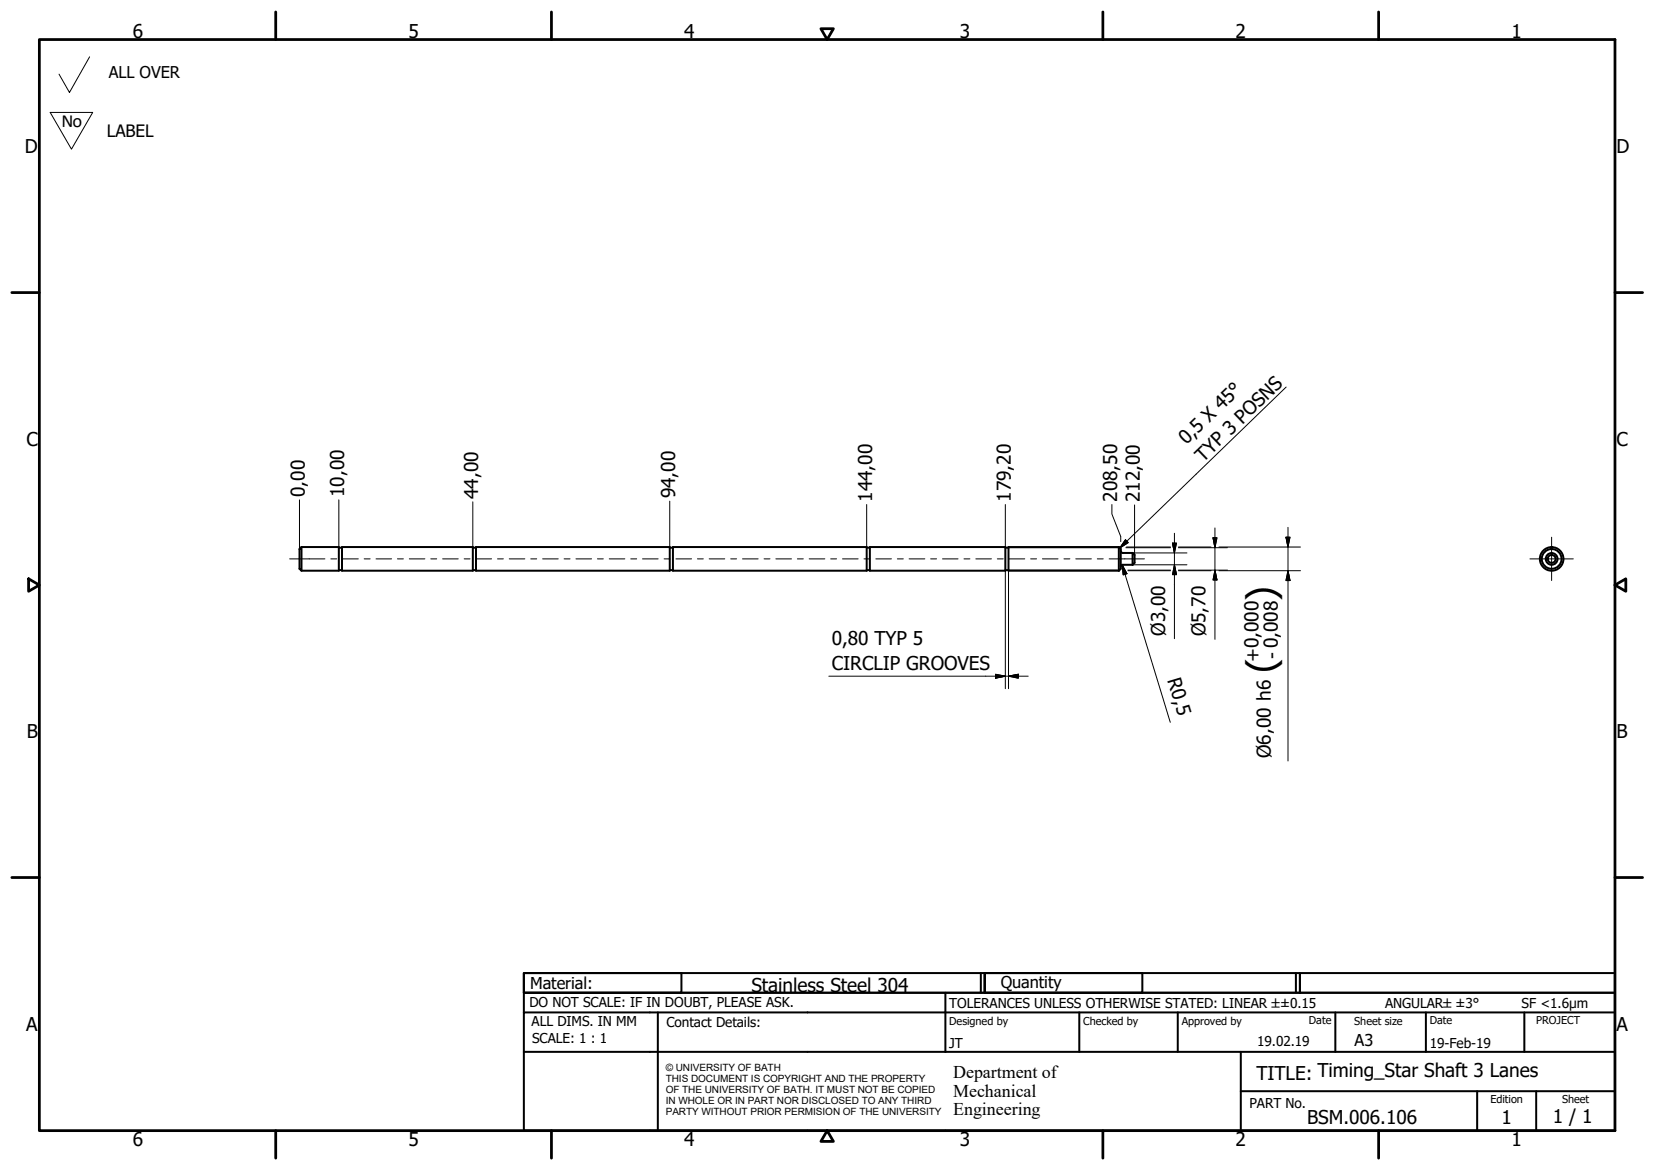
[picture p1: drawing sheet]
<svg xmlns="http://www.w3.org/2000/svg" width="420mm" height="297mm" viewBox="0 0 420 297" stroke-linecap="round" stroke-linejoin="round" font-family="sans-serif">
<!-- layer: Visible (ISO) -->
<g fill="none" stroke="#000" stroke-width=".51">
<path d="M76 139.4l.5-.5v6l-.5-.5zM76.5 138.9h9.5v6h-9.5M86 139.1h.8M86.8 138.9h33.2v6h-33.2zM120 139.1h.8M120.8 138.9h49.2v6h-49.2zM170 139.1h.8M170.8 138.9h49.2v6h-49.2zM220 139.1h.8M220.8 138.9h34.4v6h-34.4zM255.2 139.1h.8M284 138.9l.5 .5v5l-.5 .5"/>
<path d="M284 138.9v6M284 138.9h-28v6h28M284.5 139.9l.1 .2 .4 .3h2.5M86 144.7h.8M120 144.7h.8M170 144.7h.8M220 144.7h.8M255.2 144.7h.8M287.5 143.4h-2.5l-.2 .1-.3 .4M287.5 140.4v3M287.5 140.4l.5 .5v2l-.5 .5"/>
<circle cx="393.9" cy="141.9" r="3"/>
<circle cx="393.9" cy="141.9" r="2.51"/>
<circle cx="393.9" cy="141.9" r="1.01"/>
<circle cx="393.9" cy="141.9" r="1.49"/>
</g>
<!-- layer: Border (ISO) -->
<g fill="none" stroke="#000" stroke-width=".7">
<path d="M10 10h400v277h-400zM70 3v7M140 3v7M208.4 7.3h3.2l-1.6 2.7zM280 3v7M350 3v7M3 74.3h7M410 74.3h7M7.3 146.9l2.7 1.6-2.7 1.6zM410 148.5l2.7-1.6v3.2zM3 222.8h7M410 222.8h7"/>
<path d="M70 287v7M140 287v7M210 287l1.6 2.8h-3.2zM280 287v7M350 287v7"/>
</g>
<!-- layer: Title (ISO) -->
<g fill="none" stroke="#000" stroke-width=".51">
<path d="M133 247h40v5h-40zM133 247h117v5h-117zM133 257v-5h277v5M133 257h277v30h-277zM167 257v30M240 252v15M249 247v5M250 247h40v5h-40zM250 247h80v5h-80zM274 257v10M299 257v10M329 247v5"/>
<path d="M330 247h80v5h-80zM339 257v10M362 257v10M387 257v10M133 267h277M315 277h95M315 267v20M375 277v10M390 277v10"/>
</g>
<!-- layer: Sketch Geometry (ISO) -->
<path d="M22.8 14.4l-5.2 9.1-2.6-4.7M12.7 28.5h10.8l-5.4 9.4z" fill="none" stroke="#000" stroke-width=".25"/>
<!-- layer: Centerline (ISO) -->
<g fill="none" stroke="#000" stroke-width=".25">
<path d="M73.5 141.9h9M84 141.9h1.5M87 141.9h4M92.5 141.9h1.5M95.5 141.9h3.9M100.9 141.9h1.5M103.9 141.9h4M109.4 141.9h1.5M112.4 141.9h3.9M117.8 141.9h1.5M120.8 141.9h4M126.3 141.9h1.5"/>
<path d="M129.3 141.9h3.9M134.7 141.9h1.5M137.8 141.9h3.9M143.2 141.9h1.5M146.2 141.9h4M151.7 141.9h1.5M154.7 141.9h3.9M160.1 141.9h1.5M163.1 141.9h4M168.6 141.9h1.5M171.6 141.9h4M177.1 141.9h1.4"/>
<path d="M180 141.9h4M185.5 141.9h1.5M188.5 141.9h4M194 141.9h1.5M197 141.9h3.9M202.4 141.9h1.5M205.4 141.9h4M210.9 141.9h1.5M213.9 141.9h3.9M219.4 141.9h1.5M222.4 141.9h3.9M227.8 141.9h1.5"/>
<path d="M230.8 141.9h4M236.3 141.9h1.5M239.3 141.9h3.9M244.7 141.9h1.5M247.7 141.9h4M253.2 141.9h1.5M256.2 141.9h4M261.6 141.9h1.5M264.6 141.9h4M270.1 141.9h1.5M273.1 141.9h4M278.6 141.9h1.5"/>
<path d="M281.6 141.9h8.9"/>
</g>
<!-- layer: Dimension (ISO) -->
<g fill="none" stroke="#000" stroke-width=".25">
<path d="M76 126.9v12.5M86 126.9v12M120 127.4v11.5M170 127.2v11.7M220 128.1v10.8M255.2 128.1v10.8M256 139.1h28.3M282.3 128.1v2.4l2.2 5.7v1.3M284 138.9h.2M284.5 139.3v.1M285.8 139.1h11.4M286 138.9h11.2"/>
<path d="M288 128.2v12.7M297.7 137.9h1l-.5 2.5zM298.2 135.4v26.7M299.2 138.9h8.2M299.2 139.1h12.4M308 136.5h.9l-.5 2.6zM308.4 134v28.3M309.5 138.9h20.7M326.5 136.4h1l-.5 2.5zM327 133.9v59.3M255.2 144.9v29.9M256 144.7h28.2"/>
<path d="M256 144.9v29.9M284 144.9h.3M284.9 143.4l1.2 2.3-1 .3zM284.9 143.4l12.2 40M286.3 144.7h10.9M286.4 144.9h10.8M287.5 143.4h13.8M287.5 140.4h13.8M298.2 143.4l.5 2.5h-1zM299.2 144.9h8.2M299.2 144.7h12.4M308.4 144.7l.5 2.5h-.9z"/>
<path d="M309.5 144.9h20.7M327 144.9l.5 2.5h-1zM210.4 171.7h50.6M252.7 171.2l2.5 .5-2.5 .5zM256 171.7l2.5-.5v1z"/>
</g>
<g fill="#000" stroke="#000" stroke-width=".25">
<path d="M297.7 137.9l.5 2.5zM297.7 137.9h1l-.5 2.5zM308 136.5l.4 2.6zM308 136.5h.9l-.5 2.6zM326.5 136.4l.5 2.5zM326.5 136.4h1l-.5 2.5zM284.9 143.4l1.2 2.3zM284.9 143.4l1.2 2.3-1 .3zM298.2 143.4l.5 2.5zM298.2 143.4l.5 2.5h-1zM308.4 144.7l.5 2.5zM308.4 144.7l.5 2.5h-.9z"/>
<path d="M327 144.9l.5 2.5zM327 144.9l.5 2.5h-1zM252.7 172.2l2.5-.5zM252.7 171.2l2.5 .5-2.5 .5zM256 171.7l2.5-.5zM256 171.7l2.5-.5v1z"/>
</g>
<!-- layer: Center Mark (ISO) -->
<path d="M393.9 136.4v11M388.4 141.9h11" fill="none" stroke="#000" stroke-width=".25"/>
<!-- layer: Symbol (ISO) -->
<path d="M326.5 98.3l-42.2 40.8M285.7 137l.7 .8-2.1 1.3z" fill="none" stroke="#000" stroke-width=".25"/>
<path d="M285.7 137l-1.4 2.1zM285.7 137l.7 .8-2.1 1.3z" fill="#000" stroke="#000" stroke-width=".25"/>
<g font-size="9.7">
<text x="323.5" y="152.6" transform="rotate(-90 323.5 152.6)">)</text>
<text x="323.5" y="170.9" transform="rotate(-90 323.5 170.9)">(</text>
</g>
<g font-size="4.8">
<text x="33.7" y="9.6">6</text>
<text x="103.7" y="9.6">5</text>
<text x="173.7" y="9.6">4</text>
<text x="243.7" y="9.6">3</text>
<text x="313.7" y="9.6">2</text>
<text x="383.7" y="9.6">1</text>
<text x="6.3" y="38.9">D</text>
<text x="410.4" y="38.9">D</text>
<text x="6.7" y="113.2">C</text>
<text x="301.2" y="113.1" transform="rotate(-44 301.2 113.1)">0,5 X 45°</text>
<text x="410.4" y="113.2">C</text>
<text x="305.5" y="117.5" transform="rotate(-44 305.5 117.5)">TYP 3 POSNS</text>
<text x="77.4" y="126.1" transform="rotate(-90 77.4 126.1)">0,00</text>
<text x="87.4" y="126.1" transform="rotate(-90 87.4 126.1)">10,00</text>
<text x="121.4" y="126.6" transform="rotate(-90 121.4 126.6)">44,00</text>
<text x="171.4" y="126.5" transform="rotate(-90 171.4 126.5)">94,00</text>
<text x="221.4" y="127.3" transform="rotate(-90 221.4 127.3)">144,00</text>
<text x="256.6" y="127.3" transform="rotate(-90 256.6 127.3)">179,20</text>
<text x="283.6" y="127.3" transform="rotate(-90 283.6 127.3)">208,50</text>
<text x="289.4" y="127.4" transform="rotate(-90 289.4 127.4)">212,00</text>
<text x="295.8" y="161.4" transform="rotate(-90 295.8 161.4)">Ø3,00</text>
<text x="306" y="161.6" transform="rotate(-90 306 161.6)">Ø5,70</text>
<text x="211.2" y="163.8">0,80 TYP 5</text>
<text x="324.6" y="167.2" transform="rotate(-90 324.6 167.2)">- 0,008</text>
<text x="211.2" y="170.1">CIRCLIP GROOVES</text>
<text x="296.3" y="172.7" transform="rotate(73 296.3 172.7)">R0,5</text>
<text x="319.7" y="168" transform="rotate(-90 319.7 168)">+0,000</text>
<text x="6.8" y="187.4">B</text>
<text x="410.4" y="187.4">B</text>
<text x="322.6" y="192.4" transform="rotate(-90 322.6 192.4)">Ø6,00 h6</text>
<text x="190.8" y="251.9">Stainless Steel 304</text>
<text x="6.7" y="261.7">A</text>
<text x="410.4" y="261.7">A</text>
<text x="319" y="274.2">TITLE: Timing_Star Shaft 3 Lanes</text>
<text x="331.9" y="285.3">BSM.006.106</text>
<text x="381.2" y="285.3">1</text>
<text x="394.2" y="285">1 / 1</text>
<text x="33.7" y="291">6</text>
<text x="103.7" y="290.9">5</text>
<text x="173.7" y="290.9">4</text>
<text x="243.7" y="291">3</text>
<text x="313.7" y="291">2</text>
<text x="383.7" y="290.9">1</text>
</g>
<text font-size="4.7" x="15.6" y="32.3">No</text>
<g font-size="4.6">
<text x="242" y="273.7">Department of</text>
<text x="242" y="278.4">Mechanical</text>
<text x="242" y="283.2">Engineering</text>
</g>
<text font-size="4.3" x="27.1" y="34.8">LABEL</text>
<g font-size="4.1">
<text x="27.6" y="19.9">ALL OVER</text>
<text x="134.6" y="251.1">Material:</text>
<text x="254" y="250.8">Quantity</text>
<text x="343.9" y="265.6">A3</text>
</g>
<g font-size="3.5">
<text x="134.4" y="255.6">DO NOT SCALE: IF IN DOUBT, PLEASE ASK.</text>
<text x="241" y="256">TOLERANCES UNLESS OTHERWISE STATED: LINEAR ±±0.15</text>
<text x="351.6" y="256">ANGULAR±±3°</text>
<text x="386.3" y="256">SF &lt;1.6µm</text>
<text x="134.9" y="260.6">ALL DIMS. IN MM</text>
<text x="169.2" y="260.6">Contact Details:</text>
<text x="135.1" y="264.8">SCALE: 1 : 1</text>
<text x="241" y="266">JT</text>
<text x="319.2" y="265.5">19.02.19</text>
<text x="363" y="266">19-Feb-19</text>
<text x="317.2" y="281.2">PART No.</text>
</g>
<g font-size="2.8">
<text x="241" y="260.1">Designed by</text>
<text x="275" y="260.1">Checked by</text>
<text x="300" y="260.1">Approved by</text>
<text x="332.3" y="260">Date</text>
<text x="343.8" y="260.1">Sheet size</text>
<text x="363" y="260">Date</text>
<text x="390" y="260.1">PROJECT</text>
<text x="378.4" y="280.1">Edition</text>
<text x="396.6" y="280.1">Sheet</text>
</g>
<g font-size="2.5">
<text x="169" y="271.9">© UNIVERSITY OF BATH</text>
<text x="169" y="274.7">THIS DOCUMENT IS COPYRIGHT AND THE PROPERTY</text>
<text x="169" y="277.5">OF THE UNIVERSITY OF BATH. IT MUST NOT BE COPIED</text>
<text x="169" y="280.4">IN WHOLE OR IN PART NOR DISCLOSED TO ANY THIRD</text>
<text x="169" y="283.2">PARTY WITHOUT PRIOR PERMISION OF THE UNIVERSITY</text>
</g>
</svg>
